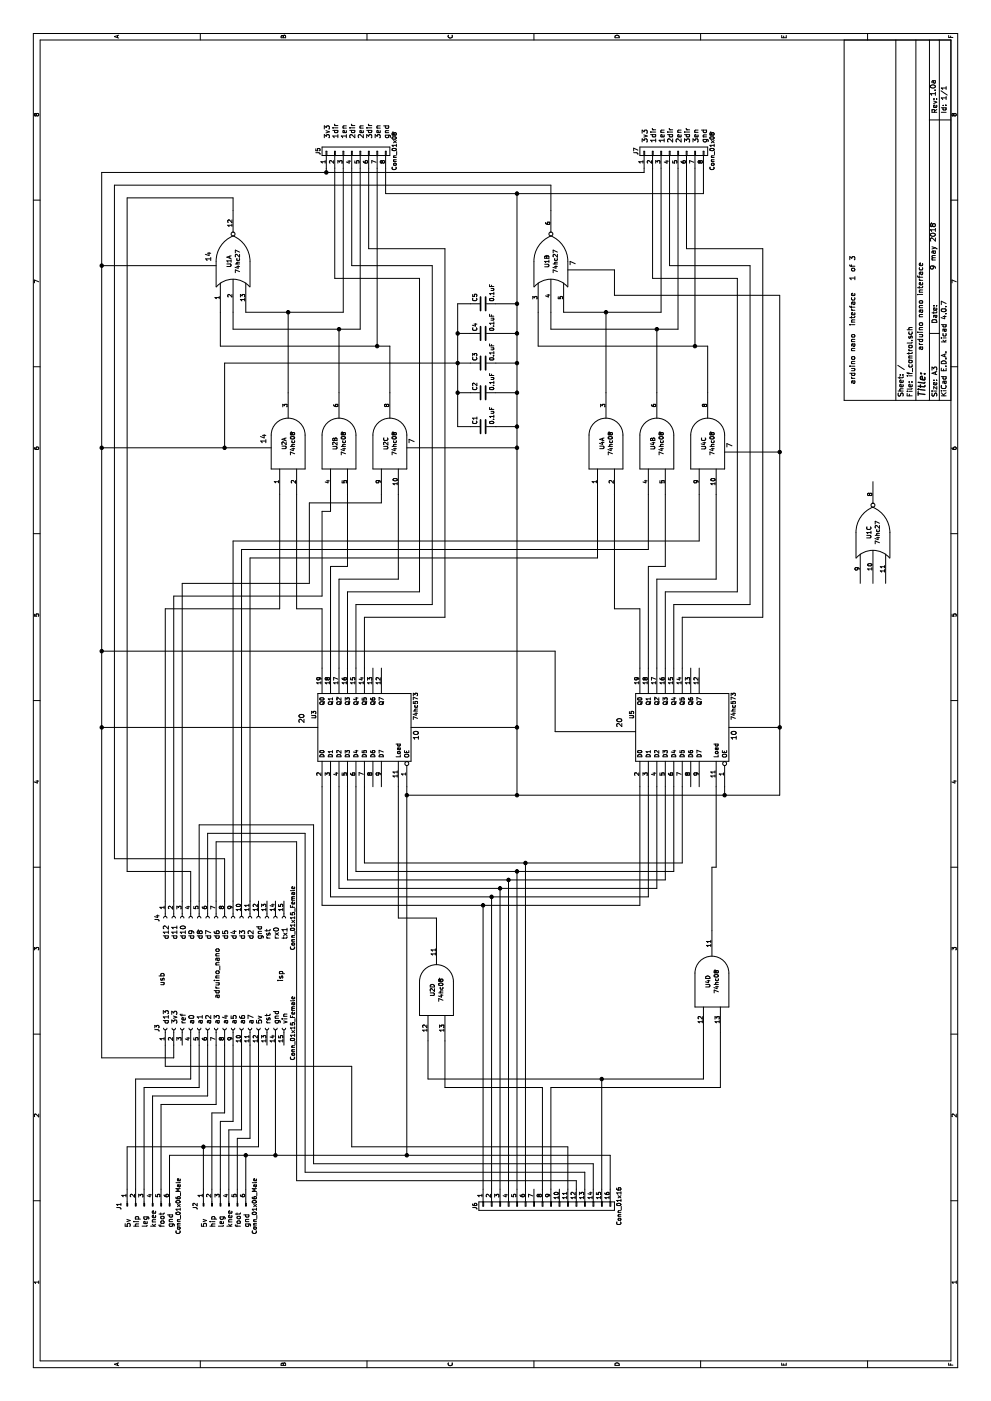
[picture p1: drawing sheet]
EESchema Schematic File Version 2
LIBS:power
LIBS:device
LIBS:switches
LIBS:relays
LIBS:motors
LIBS:transistors
LIBS:conn
LIBS:linear
LIBS:regul
LIBS:74xx
LIBS:cmos4000
LIBS:adc-dac
LIBS:memory
LIBS:xilinx
LIBS:microcontrollers
LIBS:dsp
LIBS:microchip
LIBS:analog_switches
LIBS:motorola
LIBS:texas
LIBS:intel
LIBS:audio
LIBS:interface
LIBS:digital-audio
LIBS:philips
LIBS:display
LIBS:cypress
LIBS:siliconi
LIBS:opto
LIBS:atmel
LIBS:contrib
LIBS:valves
LIBS:if_control-cache
EELAYER 25 0
EELAYER END
$Descr A3 16535 11693
encoding utf-8
Sheet 1 1
Title ""
Date ""
Rev ""
Comp ""
Comment1 ""
Comment2 ""
Comment3 ""
Comment4 ""
$EndDescr
$Comp
L Conn_01x15_Female J3
U 1 1
P 4400 2650
F 0 "J3" H 4400 3450 50  0000 C CNN
F 1 "Conn_01x15_Female" H 4400 1850 50  0000 C CNN
F 2 "" H 4400 2650 50  0001 C CNN
F 3 "" H 4400 2650 50  0001 C CNN
	1    4400 2650
	1    0    0    -1  
$EndComp
$Comp
L Conn_01x15_Female J4
U 1 1
P 5700 2650
F 0 "J4" H 5700 3450 50  0000 C CNN
F 1 "Conn_01x15_Female" H 5700 1850 50  0000 C CNN
F 2 "" H 5700 2650 50  0001 C CNN
F 3 "" H 5700 2650 50  0001 C CNN
	1    5700 2650
	-1   0    0    -1  
$EndComp
Text Label 4450 2000 0    60   ~ 0
d13
Text Label 5450 2000 0    60   ~ 0
d12
Text Label 5450 2100 0    60   ~ 0
d11
Text Label 5450 2200 0    60   ~ 0
d10
Text Label 5450 2300 0    60   ~ 0
d9
Text Label 5450 2400 0    60   ~ 0
d8
Text Label 5450 2500 0    60   ~ 0
d7
Text Label 5450 2600 0    60   ~ 0
d6
Text Label 5450 2700 0    60   ~ 0
d5
Text Label 5450 2800 0    60   ~ 0
d4
Text Label 5450 2900 0    60   ~ 0
d3
Text Label 5450 3000 0    60   ~ 0
d2
Text Label 5450 3100 0    60   ~ 0
gnd
Text Label 5450 3200 0    60   ~ 0
rst
Text Label 5450 3300 0    60   ~ 0
rx0
Text Label 5450 3400 0    60   ~ 0
tx1
Text Label 4450 2100 0    60   ~ 0
3v3
Text Label 4450 2200 0    60   ~ 0
ref
Text Label 4450 2300 0    60   ~ 0
a0
Text Label 4450 2400 0    60   ~ 0
a1
Text Label 4450 2500 0    60   ~ 0
a2
Text Label 4450 2600 0    60   ~ 0
a3
Text Label 4450 2700 0    60   ~ 0
a4
Text Label 4450 2800 0    60   ~ 0
a5
Text Label 4450 2900 0    60   ~ 0
a6
Text Label 4450 3000 0    60   ~ 0
a7
Text Label 4450 3100 0    60   ~ 0
5v
Text Label 4450 3200 0    60   ~ 0
rst
Text Label 4450 3300 0    60   ~ 0
gnd
Text Label 4450 3400 0    60   ~ 0
vin
Text Label 4900 1950 0    60   ~ 0
usb
Text Label 4950 3350 0    60   ~ 0
isp
Text Label 4750 2600 0    60   ~ 0
adruino_nano
$Comp
L Conn_01x06_Male J1
U 1 1
P 2300 1700
F 0 "J1" H 2300 2000 50  0000 C CNN
F 1 "Conn_01x06_Male" H 2300 1300 50  0000 C CNN
F 2 "" H 2300 1700 50  0001 C CNN
F 3 "" H 2300 1700 50  0001 C CNN
	1    2300 1700
	1    0    0    -1  
$EndComp
$Comp
L Conn_01x06_Male J2
U 1 1
P 2300 2600
F 0 "J2" H 2300 2900 50  0000 C CNN
F 1 "Conn_01x06_Male" H 2300 2200 50  0000 C CNN
F 2 "" H 2300 2600 50  0001 C CNN
F 3 "" H 2300 2600 50  0001 C CNN
	1    2300 2600
	1    0    0    -1  
$EndComp
$Comp
L 74LS08 U4
U 1 1
P 11300 7150
F 0 "U4" H 11300 7200 50  0000 C CNN
F 1 "74hc08" H 11300 7100 50  0000 C CNN
F 2 "" H 11300 7150 50  0001 C CNN
F 3 "" H 11300 7150 50  0001 C CNN
	1    11300 7150
	1    0    0    -1  
$EndComp
$Comp
L 74LS08 U4
U 2 1
P 11300 7750
F 0 "U4" H 11300 7800 50  0000 C CNN
F 1 "74hc08" H 11300 7700 50  0000 C CNN
F 2 "" H 11300 7750 50  0001 C CNN
F 3 "" H 11300 7750 50  0001 C CNN
	2    11300 7750
	1    0    0    -1  
$EndComp
$Comp
L 74LS08 U4
U 3 1
P 11300 8350
F 0 "U4" H 11300 8400 50  0000 C CNN
F 1 "74hc08" H 11300 8300 50  0000 C CNN
F 2 "" H 11300 8350 50  0001 C CNN
F 3 "" H 11300 8350 50  0001 C CNN
	3    11300 8350
	1    0    0    -1  
$EndComp
$Comp
L 74LS08 U4
U 4 1
P 4950 8400
F 0 "U4" H 4950 8450 50  0000 C CNN
F 1 "74hc08" H 4950 8350 50  0000 C CNN
F 2 "" H 4950 8400 50  0001 C CNN
F 3 "" H 4950 8400 50  0001 C CNN
	4    4950 8400
	1    0    0    -1  
$EndComp
$Comp
L 74LS573 U5
U 1 1
P 7950 8050
F 0 "U5" H 8100 8650 50  0000 C CNN
F 1 "74hc573" H 8200 7450 50  0000 C CNN
F 2 "" H 7950 8050 50  0001 C CNN
F 3 "" H 7950 8050 50  0001 C CNN
	1    7950 8050
	1    0    0    -1  
$EndComp
$Comp
L 74LS27 U1
U 3 1
P 10250 10300
F 0 "U1" H 10250 10350 50  0000 C CNN
F 1 "74hc27" H 10250 10250 50  0000 C CNN
F 2 "" H 10250 10300 50  0001 C CNN
F 3 "" H 10250 10300 50  0001 C CNN
	3    10250 10300
	1    0    0    -1  
$EndComp
$Comp
L 74LS27 U1
U 2 1
P 13450 6500
F 0 "U1" H 13450 6550 50  0000 C CNN
F 1 "74hc27" H 13450 6450 50  0000 C CNN
F 2 "" H 13450 6500 50  0001 C CNN
F 3 "" H 13450 6500 50  0001 C CNN
	2    13450 6500
	1    0    0    -1  
$EndComp
$Comp
L Conn_01x08 J7
U 1 1
P 14750 7900
F 0 "J7" H 14750 8300 50  0000 C CNN
F 1 "Conn_01x08" H 14750 7400 50  0000 C CNN
F 2 "" H 14750 7900 50  0001 C CNN
F 3 "" H 14750 7900 50  0001 C CNN
	1    14750 7900
	1    0    0    -1  
$EndComp
$Comp
L 74LS08 U2
U 1 1
P 11300 3400
F 0 "U2" H 11300 3450 50  0000 C CNN
F 1 "74hc08" H 11300 3350 50  0000 C CNN
F 2 "" H 11300 3400 50  0001 C CNN
F 3 "" H 11300 3400 50  0001 C CNN
	1    11300 3400
	1    0    0    -1  
$EndComp
$Comp
L 74LS08 U2
U 2 1
P 11300 4000
F 0 "U2" H 11300 4050 50  0000 C CNN
F 1 "74hc08" H 11300 3950 50  0000 C CNN
F 2 "" H 11300 4000 50  0001 C CNN
F 3 "" H 11300 4000 50  0001 C CNN
	2    11300 4000
	1    0    0    -1  
$EndComp
$Comp
L 74LS08 U2
U 3 1
P 11300 4600
F 0 "U2" H 11300 4650 50  0000 C CNN
F 1 "74hc08" H 11300 4550 50  0000 C CNN
F 2 "" H 11300 4600 50  0001 C CNN
F 3 "" H 11300 4600 50  0001 C CNN
	3    11300 4600
	1    0    0    -1  
$EndComp
$Comp
L 74LS08 U2
U 4 1
P 4850 5150
F 0 "U2" H 4850 5200 50  0000 C CNN
F 1 "74hc08" H 4850 5100 50  0000 C CNN
F 2 "" H 4850 5150 50  0001 C CNN
F 3 "" H 4850 5150 50  0001 C CNN
	4    4850 5150
	1    0    0    -1  
$EndComp
$Comp
L 74LS573 U3
U 1 1
P 7950 4300
F 0 "U3" H 8100 4900 50  0000 C CNN
F 1 "74hc573" H 8200 3700 50  0000 C CNN
F 2 "" H 7950 4300 50  0001 C CNN
F 3 "" H 7950 4300 50  0001 C CNN
	1    7950 4300
	1    0    0    -1  
$EndComp
$Comp
L 74LS27 U1
U 1 1
P 13450 2750
F 0 "U1" H 13450 2800 50  0000 C CNN
F 1 "74hc27" H 13450 2700 50  0000 C CNN
F 2 "" H 13450 2750 50  0001 C CNN
F 3 "" H 13450 2750 50  0001 C CNN
	1    13450 2750
	1    0    0    -1  
$EndComp
$Comp
L Conn_01x08 J5
U 1 1
P 14750 4150
F 0 "J5" H 14750 4550 50  0000 C CNN
F 1 "Conn_01x08" H 14750 3650 50  0000 C CNN
F 2 "" H 14750 4150 50  0001 C CNN
F 3 "" H 14750 4150 50  0001 C CNN
	1    14750 4150
	1    0    0    -1  
$EndComp
$Comp
L Conn_01x16 J6
U 1 1
P 2300 6400
F 0 "J6" H 2300 7200 50  0000 C CNN
F 1 "Conn_01x16" H 2300 5500 50  0000 C CNN
F 2 "" H 2300 6400 50  0001 C CNN
F 3 "" H 2300 6400 50  0001 C CNN
	1    2300 6400
	-1   0    0    -1  
$EndComp
Wire Wire Line
	4200 2250 3800 2250
Wire Wire Line
	3800 2250 3800 1600
Wire Wire Line
	3800 1600 2500 1600
Wire Wire Line
	2500 1700 3700 1700
Wire Wire Line
	3700 1700 3700 2350
Wire Wire Line
	3700 2350 4200 2350
Wire Wire Line
	4200 2450 3600 2450
Wire Wire Line
	3600 2450 3600 1800
Wire Wire Line
	3600 1800 2500 1800
Wire Wire Line
	2500 1900 3500 1900
Wire Wire Line
	3500 1900 3500 2550
Wire Wire Line
	3500 2550 4200 2550
Wire Wire Line
	4200 2650 3400 2650
Wire Wire Line
	3400 2650 3400 2500
Wire Wire Line
	3400 2500 2500 2500
Wire Wire Line
	2500 2600 3300 2600
Wire Wire Line
	3300 2600 3300 2750
Wire Wire Line
	3300 2750 4200 2750
Wire Wire Line
	4200 2850 3200 2850
Wire Wire Line
	3200 2850 3200 2700
Wire Wire Line
	3200 2700 2500 2700
Wire Wire Line
	2500 2800 3100 2800
Wire Wire Line
	3100 2800 3100 2950
Wire Wire Line
	3100 2950 4200 2950
Wire Wire Line
	4200 3050 3000 3050
Wire Wire Line
	3000 3050 3000 1500
Wire Wire Line
	3000 1500 2500 1500
Wire Wire Line
	2500 2400 3000 2400
Connection ~ 3000 2400
Wire Wire Line
	2500 2000 2900 2000
Wire Wire Line
	2900 2000 2900 7200
Wire Wire Line
	2900 3250 4200 3250
Wire Wire Line
	2500 2900 2900 2900
Connection ~ 2900 2900
Wire Wire Line
	11900 7150 12850 7150
Wire Wire Line
	12850 6650 12850 7800
Wire Wire Line
	11900 7750 12650 7750
Wire Wire Line
	12650 6500 12650 8000
Connection ~ 12850 7150
Wire Wire Line
	12650 6500 12850 6500
Connection ~ 12650 7750
Wire Wire Line
	12450 6350 12450 8350
Wire Wire Line
	12450 8350 11900 8350
Wire Wire Line
	12450 6350 12850 6350
Wire Wire Line
	8650 7550 9350 7550
Wire Wire Line
	9350 7550 9350 7250
Wire Wire Line
	9350 7250 10700 7250
Wire Wire Line
	8650 7650 9850 7650
Wire Wire Line
	9850 7650 9850 7850
Wire Wire Line
	9850 7850 10700 7850
Wire Wire Line
	8650 7750 9700 7750
Wire Wire Line
	9700 7750 9700 8450
Wire Wire Line
	9700 8450 10700 8450
Wire Wire Line
	8650 7850 9550 7850
Wire Wire Line
	9550 7850 9550 8700
Wire Wire Line
	9550 8700 13250 8700
Wire Wire Line
	8650 7950 9400 7950
Wire Wire Line
	9400 7950 9400 8850
Wire Wire Line
	9400 8850 13400 8850
Wire Wire Line
	8650 8050 9250 8050
Wire Wire Line
	9250 8050 9250 9000
Wire Wire Line
	9250 9000 13600 9000
Wire Wire Line
	11900 3400 12850 3400
Wire Wire Line
	12850 2900 12850 4050
Wire Wire Line
	11900 4000 12650 4000
Wire Wire Line
	12650 2750 12650 4250
Connection ~ 12850 3400
Wire Wire Line
	12650 2750 12850 2750
Connection ~ 12650 4000
Wire Wire Line
	12450 2600 12450 4600
Wire Wire Line
	12450 4600 11900 4600
Wire Wire Line
	12450 2600 12850 2600
Wire Wire Line
	8650 3800 9350 3800
Wire Wire Line
	9350 3800 9350 3500
Wire Wire Line
	9350 3500 10700 3500
Wire Wire Line
	8650 3900 9850 3900
Wire Wire Line
	9850 3900 9850 4100
Wire Wire Line
	9850 4100 10700 4100
Wire Wire Line
	8650 4000 9700 4000
Wire Wire Line
	9700 4000 9700 4700
Wire Wire Line
	9700 4700 10700 4700
Wire Wire Line
	8650 4100 9550 4100
Wire Wire Line
	9550 4100 9550 4950
Wire Wire Line
	9550 4950 13250 4950
Wire Wire Line
	8650 4200 9400 4200
Wire Wire Line
	9400 4200 9400 5100
Wire Wire Line
	9400 5100 13400 5100
Wire Wire Line
	8650 4300 9250 4300
Wire Wire Line
	9250 4300 9250 5250
Wire Wire Line
	9250 5250 13600 5250
Wire Wire Line
	7250 3800 5850 3800
Wire Wire Line
	5850 3800 5850 7550
Wire Wire Line
	5850 7550 7250 7550
Wire Wire Line
	7250 3900 5950 3900
Wire Wire Line
	5950 3900 5950 7650
Wire Wire Line
	5950 7650 7250 7650
Wire Wire Line
	7250 4000 6050 4000
Wire Wire Line
	6050 4000 6050 7750
Wire Wire Line
	6050 7750 7250 7750
Wire Wire Line
	7250 7850 6150 7850
Wire Wire Line
	6150 7850 6150 4100
Wire Wire Line
	6150 4100 7250 4100
Wire Wire Line
	7250 4200 6250 4200
Wire Wire Line
	6250 4200 6250 7950
Wire Wire Line
	6250 7950 7250 7950
Wire Wire Line
	7250 8050 6350 8050
Wire Wire Line
	6350 8050 6350 4300
Wire Wire Line
	6350 4300 7250 4300
Wire Wire Line
	5900 1950 9350 1950
Wire Wire Line
	9350 1950 9350 3300
Wire Wire Line
	9350 3300 10700 3300
Wire Wire Line
	5900 2050 9500 2050
Wire Wire Line
	9500 2050 9500 3800
Wire Wire Line
	9500 3800 10500 3800
Wire Wire Line
	10500 3800 10500 3900
Wire Wire Line
	10500 3900 10700 3900
Wire Wire Line
	5900 2150 9650 2150
Wire Wire Line
	9650 2150 9650 3650
Wire Wire Line
	9650 3650 10600 3650
Wire Wire Line
	10600 3650 10600 4500
Wire Wire Line
	10600 4500 10700 4500
Wire Wire Line
	5900 2950 9950 2950
Wire Wire Line
	9950 2950 9950 7050
Wire Wire Line
	9950 7050 10700 7050
Wire Wire Line
	5900 2850 10050 2850
Wire Wire Line
	10050 2850 10050 7650
Wire Wire Line
	10050 7650 10700 7650
Wire Wire Line
	10700 8250 10150 8250
Wire Wire Line
	10150 8250 10150 2750
Wire Wire Line
	10150 2750 5900 2750
Wire Wire Line
	14050 2750 14200 2750
Wire Wire Line
	14200 2750 14200 1500
Wire Wire Line
	14200 1500 6250 1500
Wire Wire Line
	6250 1500 6250 2250
Wire Wire Line
	6250 2250 5900 2250
Wire Wire Line
	5900 2650 6400 2650
Wire Wire Line
	6400 2650 6400 1350
Wire Wire Line
	6400 1350 14350 1350
Wire Wire Line
	14350 1350 14350 6500
Wire Wire Line
	14350 6500 14050 6500
Wire Wire Line
	2900 4800 7250 4800
Wire Wire Line
	7150 4800 7150 9200
Wire Wire Line
	7150 8550 7250 8550
Connection ~ 7150 4800
Connection ~ 2900 3250
Wire Wire Line
	5450 5150 5700 5150
Wire Wire Line
	5700 5150 5700 4700
Wire Wire Line
	5700 4700 7250 4700
Wire Wire Line
	5550 8400 6300 8400
Wire Wire Line
	6300 8400 6300 8450
Wire Wire Line
	6300 8450 7250 8450
Wire Wire Line
	3800 8300 4350 8300
Wire Wire Line
	3800 8300 3800 5050
Wire Wire Line
	3800 5050 4250 5050
Wire Wire Line
	2500 5700 5850 5700
Connection ~ 5850 5700
Wire Wire Line
	2500 5800 5950 5800
Connection ~ 5950 5800
Wire Wire Line
	2500 5900 6050 5900
Connection ~ 6050 5900
Wire Wire Line
	2500 6000 6150 6000
Connection ~ 6150 6000
Wire Wire Line
	2500 6100 6250 6100
Connection ~ 6250 6100
Wire Wire Line
	2500 6200 6350 6200
Connection ~ 6350 6200
Wire Wire Line
	2500 6400 3700 6400
Wire Wire Line
	2500 6500 3700 6500
Wire Wire Line
	3700 6400 3700 5250
Wire Wire Line
	3700 5250 4250 5250
Wire Wire Line
	3700 6500 3700 8500
Wire Wire Line
	3700 8500 4350 8500
Wire Wire Line
	2500 7100 3800 7100
Connection ~ 3800 7100
Wire Wire Line
	2500 7000 2800 7000
Wire Wire Line
	2800 7000 2800 3700
Wire Wire Line
	2800 3700 6800 3700
Wire Wire Line
	6800 3700 6800 2350
Wire Wire Line
	6800 2350 5900 2350
Wire Wire Line
	5900 2450 6700 2450
Wire Wire Line
	6700 2450 6700 3600
Wire Wire Line
	6700 3600 2700 3600
Wire Wire Line
	2700 3600 2700 6900
Wire Wire Line
	2700 6900 2500 6900
Wire Wire Line
	2500 6800 2600 6800
Wire Wire Line
	2600 6800 2600 3500
Wire Wire Line
	2600 3500 6600 3500
Wire Wire Line
	6600 3500 6600 2550
Wire Wire Line
	6600 2550 5900 2550
Wire Wire Line
	4200 1950 3950 1950
Wire Wire Line
	3950 1950 3950 4150
Wire Wire Line
	3950 4150 3000 4150
Wire Wire Line
	3000 4150 3000 6700
Wire Wire Line
	3000 6700 2500 6700
Wire Wire Line
	2900 7200 2500 7200
Connection ~ 2900 4800
Wire Wire Line
	14550 4550 14250 4550
Wire Wire Line
	14250 4550 14250 8300
Wire Wire Line
	14250 8300 14550 8300
Wire Wire Line
	14250 6100 7150 6100
Connection ~ 7150 6100
Connection ~ 14250 6100
Wire Wire Line
	14550 3850 14500 3850
Wire Wire Line
	14500 1200 14500 7600
Wire Wire Line
	14500 7600 14550 7600
Wire Wire Line
	14500 1200 4050 1200
Wire Wire Line
	4050 1200 4050 2050
Wire Wire Line
	4050 2050 4200 2050
Connection ~ 14500 3850
Text Notes 12000 10100 0    60   ~ 0
arduino nano  interface   1 of 3
Text Notes 12400 10900 0    60   ~ 0
arduino nano interface 
Text Notes 13350 11050 0    60   ~ 0
9 may 2018
Text Notes 15400 11050 0    60   ~ 0
1.0a
Wire Wire Line
	12850 4050 14550 4050
Wire Wire Line
	12650 4250 14550 4250
Wire Wire Line
	14550 4450 12450 4450
Connection ~ 12450 4450
Wire Wire Line
	13250 4950 13250 3950
Wire Wire Line
	13250 3950 14550 3950
Wire Wire Line
	13400 5100 13400 4150
Wire Wire Line
	13400 4150 14550 4150
Wire Wire Line
	13600 5250 13600 4350
Text Label 14900 3900 0    60   ~ 0
3v3
Wire Wire Line
	13600 4350 14550 4350
Wire Wire Line
	14550 8200 12450 8200
Connection ~ 12450 8200
Wire Wire Line
	12650 8000 14550 8000
Wire Wire Line
	12850 7800 14550 7800
Wire Wire Line
	13250 8700 13250 7700
Wire Wire Line
	13250 7700 14550 7700
Wire Wire Line
	13400 8850 13400 7900
Wire Wire Line
	13400 7900 14550 7900
Wire Wire Line
	13600 9000 13600 8100
Wire Wire Line
	13600 8100 14550 8100
Text Label 14900 4000 0    60   ~ 0
1dir
Text Label 14900 4100 0    60   ~ 0
1en
Text Label 14900 4200 0    60   ~ 0
2dir
Text Label 14900 4300 0    60   ~ 0
2en
Text Label 14900 4400 0    60   ~ 0
3dir
Text Label 14900 4500 0    60   ~ 0
3en
Text Label 14900 4600 0    60   ~ 0
gnd
Text Label 14850 7650 0    60   ~ 0
3v3
Text Label 14850 7750 0    60   ~ 0
1dir
Text Label 14850 7850 0    60   ~ 0
1en
Text Label 14850 7950 0    60   ~ 0
2dir
Text Label 14850 8050 0    60   ~ 0
2en
Text Label 14850 8150 0    60   ~ 0
3dir
Text Label 14850 8250 0    60   ~ 0
3en
Text Label 14850 8350 0    60   ~ 0
gnd
Text Label 2050 1550 0    60   ~ 0
5v
Text Label 2050 1650 0    60   ~ 0
hip
Text Label 2050 1750 0    60   ~ 0
leg
Text Label 2050 1850 0    60   ~ 0
knee
Text Label 2050 1950 0    60   ~ 0
foot
Text Label 2050 2050 0    60   ~ 0
gnd
Text Label 2050 2450 0    60   ~ 0
5v
Text Label 2050 2550 0    60   ~ 0
hip
Text Label 2050 2650 0    60   ~ 0
leg
Text Label 2050 2750 0    60   ~ 0
knee
Text Label 2050 2850 0    60   ~ 0
foot
Text Label 2050 2950 0    60   ~ 0
gnd
Wire Wire Line
	13400 2550 13400 1200
Connection ~ 13400 1200
Wire Wire Line
	11250 3200 11250 1200
Connection ~ 11250 1200
Wire Wire Line
	7950 3750 7950 1200
Connection ~ 7950 1200
Wire Wire Line
	7950 4850 7950 6100
Connection ~ 7950 6100
Wire Wire Line
	11250 4800 11250 6100
Connection ~ 11250 6100
Wire Wire Line
	7150 9200 13050 9200
Wire Wire Line
	13050 9200 13050 7250
Wire Wire Line
	13050 7250 13350 7250
Wire Wire Line
	13350 7250 13350 6700
Connection ~ 7150 8550
Wire Wire Line
	7950 8600 7950 9200
Connection ~ 7950 9200
Wire Wire Line
	11200 8550 11200 9200
Connection ~ 11200 9200
Wire Wire Line
	7900 7500 7900 6550
Wire Wire Line
	7900 6550 8850 6550
Wire Wire Line
	8850 6550 8850 1200
Connection ~ 8850 1200
Text Label 13450 2500 0    60   ~ 0
14
Text Label 11300 3150 0    60   ~ 0
14
Text Label 8000 3600 0    60   ~ 0
20
Text Label 7800 4950 0    60   ~ 0
10
Text Label 11300 4900 0    60   ~ 0
7
Text Label 13400 6800 0    60   ~ 0
7
Text Label 11250 8650 0    60   ~ 0
7
Text Label 7800 8700 0    60   ~ 0
10
Text Label 7950 7350 0    60   ~ 0
20
$Comp
L C C1
U 1 1
P 11500 5700
F 0 "C1" H 11525 5800 50  0000 L CNN
F 1 "0.1uF" H 11525 5600 50  0000 L CNN
F 2 "" H 11538 5550 50  0001 C CNN
F 3 "" H 11500 5700 50  0001 C CNN
	1    11500 5700
	1    0    0    -1  
$EndComp
$Comp
L C C2
U 1 1
P 11900 5700
F 0 "C2" H 11925 5800 50  0000 L CNN
F 1 "0.1uF" H 11925 5600 50  0000 L CNN
F 2 "" H 11938 5550 50  0001 C CNN
F 3 "" H 11900 5700 50  0001 C CNN
	1    11900 5700
	1    0    0    -1  
$EndComp
$Comp
L C C3
U 1 1
P 12250 5700
F 0 "C3" H 12275 5800 50  0000 L CNN
F 1 "0.1uF" H 12275 5600 50  0000 L CNN
F 2 "" H 12288 5550 50  0001 C CNN
F 3 "" H 12250 5700 50  0001 C CNN
	1    12250 5700
	1    0    0    -1  
$EndComp
$Comp
L C C4
U 1 1
P 12600 5700
F 0 "C4" H 12625 5800 50  0000 L CNN
F 1 "0.1uF" H 12625 5600 50  0000 L CNN
F 2 "" H 12638 5550 50  0001 C CNN
F 3 "" H 12600 5700 50  0001 C CNN
	1    12600 5700
	1    0    0    -1  
$EndComp
$Comp
L C C5
U 1 1
P 12950 5700
F 0 "C5" H 12975 5800 50  0000 L CNN
F 1 "0.1uF" H 12975 5600 50  0000 L CNN
F 2 "" H 12988 5550 50  0001 C CNN
F 3 "" H 12950 5700 50  0001 C CNN
	1    12950 5700
	1    0    0    -1  
$EndComp
Wire Wire Line
	12950 5850 12950 6100
Connection ~ 12950 6100
Wire Wire Line
	12600 5850 12600 6100
Connection ~ 12600 6100
Wire Wire Line
	12250 5850 12250 6100
Connection ~ 12250 6100
Wire Wire Line
	11900 5850 11900 6100
Connection ~ 11900 6100
Wire Wire Line
	11500 5850 11500 6100
Connection ~ 11500 6100
Wire Wire Line
	11500 5550 11500 5400
Wire Wire Line
	11500 5400 12950 5400
Wire Wire Line
	12950 5400 12950 5550
Wire Wire Line
	12600 5550 12600 5400
Connection ~ 12600 5400
Wire Wire Line
	12250 2650 12250 5550
Connection ~ 12250 5400
Wire Wire Line
	11900 5400 11900 5550
Connection ~ 11900 5400
Wire Wire Line
	12250 2650 11250 2650
Connection ~ 11250 2650
$EndSCHEMATC
